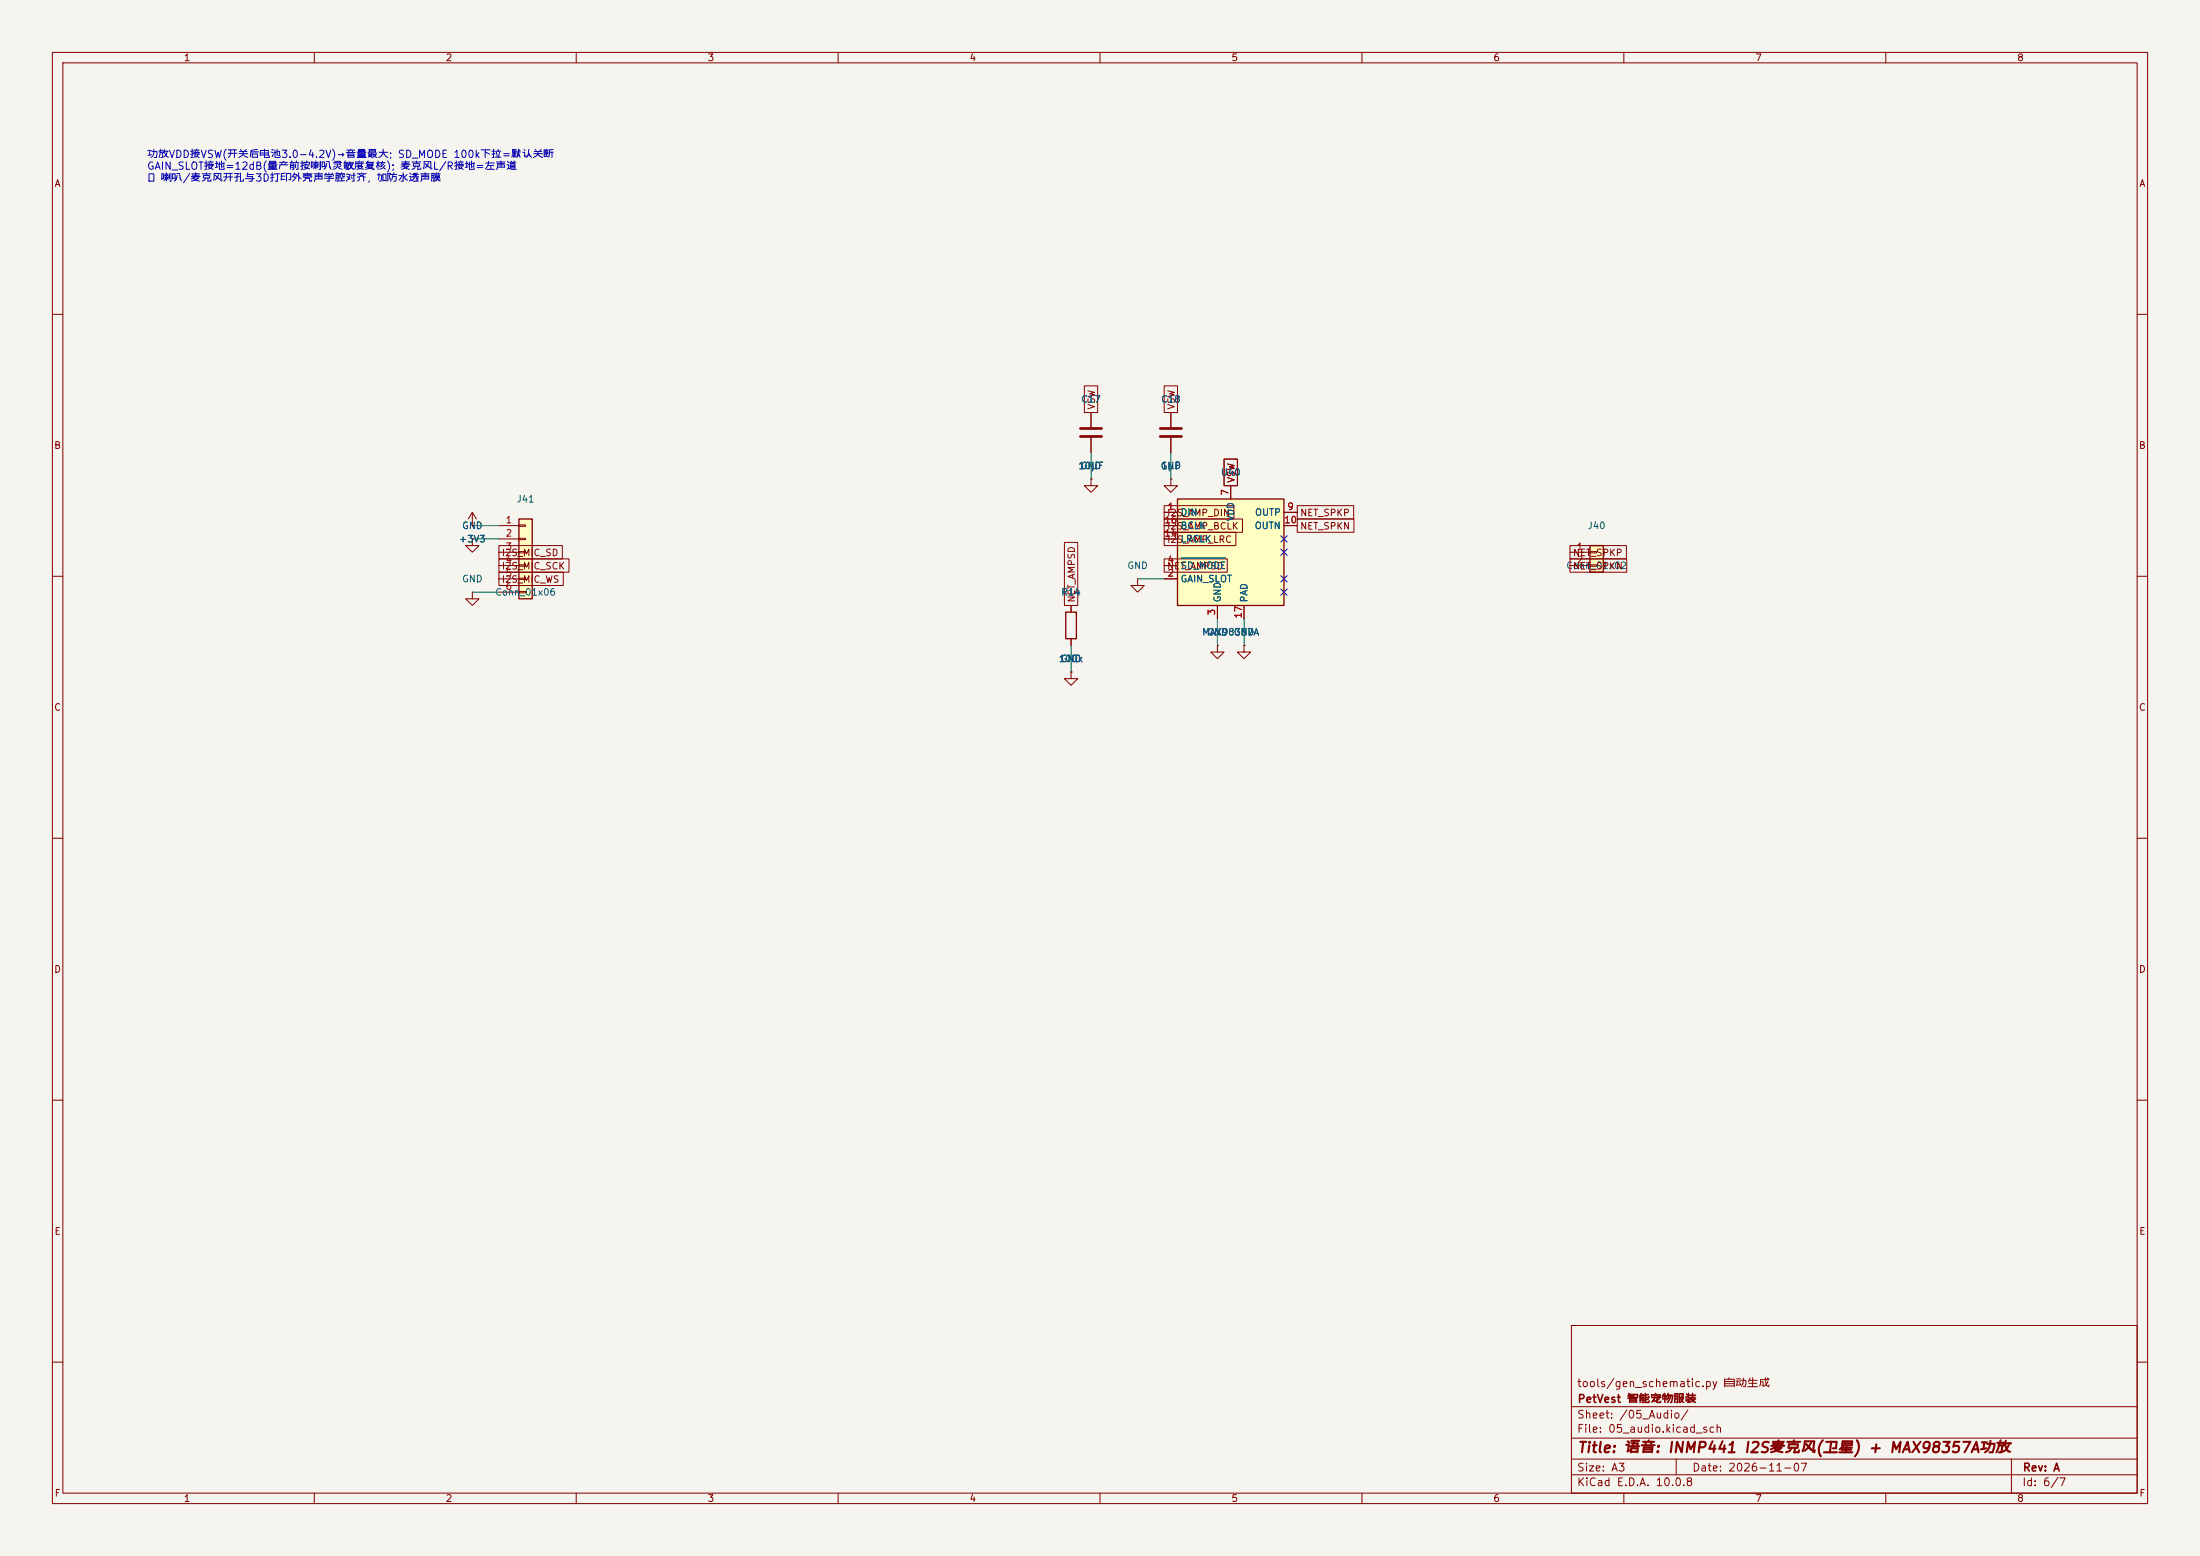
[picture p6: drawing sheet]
<svg xmlns="http://www.w3.org/2000/svg" width="420mm" height="297mm" viewBox="0 0 420 297" stroke-linecap="round" stroke-linejoin="round" font-family="sans-serif">
<path d="M0 0h420v297h-420z" fill="#f5f4ef" stroke="#f5f4ef" stroke-width=".19"/>
<g fill="none" stroke="#840000" stroke-width=".19">
<path d="M10 10h400v277h-400zM12 12h396v273h-396zM60 10v2M110 10v2M160 10v2M210 10v2M260 10v2M310 10v2M360 10v2M10 60h2M208.3 78.7v2.8M223.5 78.7v2.8"/>
<path d="M408 60h2M208.3 91.4v1.3h1.2l-1.2 1.3-1.3-1.3h1.3M208.3 91.4h.1M208.3 83.6v2.8M223.5 91.4v1.3h1.3l-1.3 1.3-1.3-1.3h1.3M223.5 91.4h.1M223.5 83.6v2.8M10 110h2M217.2 110.5v1.3h1.2l-1.2 1.2-1.3-1.2h1.3M217.2 110.5h.1M408 110h2M237.5 123.2v1.3h1.3l-1.3 1.2-1.3-1.2h1.3"/>
<path d="M237.5 123.2h.1M10 160h2M408 160h2M10 210h2M408 210h2M300 253h108v32h-108zM10 260h2M300 278.5h108M300 274.5h108M300 268.5h108M320 278.5v3M384 278.5v6.5"/>
<path d="M408 260h2M60 285v2M110 285v2M160 285v2M210 285v2M260 285v2M300 281.5h108M310 285v2M360 285v2"/>
</g>
<path d="M206.2 81.8h4.1M206.2 83.3h4.1M221.5 81.8h4.1M221.5 83.3h4.1" fill="none" stroke="#840000" stroke-width=".51"/>
<path d="M99.1 99.1h2.5v15.2h-2.5z" fill="#ffffc2"/>
<path d="M99.1 99.1h2.5v15.2h-2.5z" fill="none" stroke="#840000" stroke-width=".25"/>
<g fill="none" stroke="#840000" stroke-width=".19">
<path d="M90.2 113v1.3h1.2l-1.2 1.3-1.3-1.3h1.3M90.2 113h.1M95.2 100.3h3.9M95.2 102.9h3.9M95.2 105.4h3.9M95.2 108h3.9M95.2 110.5h3.9M95.2 113h3.9M99.1 100.2h1.2v.3h-1.2zM99.1 102.7h1.2v.3h-1.2zM99.1 105.3h1.2v.2h-1.2zM99.1 107.8h1.2v.3h-1.2z"/>
<path d="M99.1 110.4h1.2v.2h-1.2zM99.1 112.9h1.2v.3h-1.2z"/>
</g>
<path d="M224.8 95.3h20.3v20.3h-20.3z" fill="#ffffc2"/>
<path d="M224.8 95.3h20.3v20.3h-20.3zM203.5 116.8h2v5.1h-2z" fill="none" stroke="#840000" stroke-width=".25"/>
<g fill="none" stroke="#840000" stroke-width=".19">
<path d="M90.2 97.8l-.8 1.3M90.2 97.8l.7 1.3M90.2 97.8v2.5M222.2 97.8h2.6M234.9 92.7v2.6M245.1 97.8h2.5M90.2 102.9v1.2h1.2l-1.2 1.3-1.3-1.3h1.3M90.2 102.9h.1M90.2 100.3h.1M204.5 115.6v1.2M222.2 110.5h2.6M222.2 108h2.6"/>
<path d="M222.2 100.3h2.6M222.2 102.9h2.6M232.4 115.6v2.5M237.5 115.6v2.5M245.1 100.3h2.5M204.5 128.3v1.2h1.2l-1.2 1.3-1.3-1.3h1.3M204.5 128.3h.1M204.5 121.9v1.3"/>
</g>
<path d="M225.5 106.5h8.4" fill="none" stroke="#006464" stroke-width=".19"/>
<path d="M303.5 104.1h2.6v5.1h-2.6z" fill="#ffffc2"/>
<path d="M303.5 104.1h2.6v5.1h-2.6z" fill="none" stroke="#840000" stroke-width=".25"/>
<g fill="none" stroke="#840000" stroke-width=".19">
<path d="M207 73.7h2.6v5h-2.6zM208.3 78.7v2.8M222.2 73.7h2.6v5h-2.6zM223.5 78.7v2.8M208.3 91.4h.1M208.3 83.6v2.8M222.2 96.5h13.4v2.6h-13.4zM222.2 99.1h15v2.5h-15zM222.2 97.8h2.6M223.5 91.4h.1M223.5 83.6v2.8M233.7 87.6h2.5v5.1h-2.5z"/>
<path d="M234.9 92.7v2.6M245.1 97.8h2.5M247.6 99.1h10.9v2.5h-10.9zM247.6 96.5h10.8v2.6h-10.8zM90.2 102.9h.1M90.2 100.3h.1M95.2 106.7h13.4v2.5h-13.4zM95.2 109.2h12.3v2.6h-12.3zM95.2 104.1h12.1v2.6h-12.1zM203.2 103.5h2.5v12.1h-2.5zM204.5 115.6v1.2M222.2 106.7h12.1v2.5h-12.1z"/>
<path d="M222.2 101.6h13.7v2.5h-13.7zM222.2 108h2.6M222.2 110.5h2.6M222.2 100.3h2.6M222.2 102.9h2.6M232.4 115.6v2.5M237.5 115.6v2.5M245.1 100.3h2.5M299.7 104.1h10.8v2.6h-10.8zM299.7 106.7h10.8v2.5h-10.8zM299.7 105.4h3.8M299.7 108h3.8"/>
<path d="M303.5 105.3h1.3v.2h-1.3zM303.5 107.8h1.3v.3h-1.3zM204.5 128.3h.1M204.5 121.9v1.3M232.4 123.2v1.3h1.3l-1.3 1.2-1.3-1.2h1.3M232.4 123.2h.1M237.5 123.2h.1"/>
</g>
<path d="M208.3 86.4v5M223.5 86.4v5M90.2 113h5M90.2 100.3h5M90.2 102.9h5M217.2 110.5h5M232.4 118.1v5.1M237.5 118.1v5.1M204.5 123.2v5.1" fill="none" stroke="#009600" stroke-width=".19"/>
<path d="M244.5 102.3l1.2 1.2M244.5 104.8l1.2 1.2M244.5 109.9l1.2 1.2M244.5 112.4l1.2 1.2M245.7 102.3l-1.2 1.2M245.7 104.8l-1.2 1.2M245.7 109.9l-1.2 1.2M245.7 112.4l-1.2 1.2" fill="none" stroke="#000084" stroke-width=".19"/>
<path d="M225.5 106.5h8.4" fill="none" stroke="#006464" stroke-width=".19"/>
<text font-size="2" fill="#840000" x="301" y="277.8">Title: 语音: INMP441 I2S麦克风(卫星) + MAX98357A功放</text>
<g font-size="1.5" fill="#840000">
<text x="300.9" y="265.1">tools/gen_schematic.py 自动生成</text>
<text x="301" y="268.1">PetVest 智能宠物服装</text>
<text x="300.9" y="273.8">File: 05_audio.kicad_sch</text>
<text x="300.9" y="271.1">Sheet: /05_Audio/</text>
<text x="300.9" y="281.2">Size: A3</text>
<text x="322.9" y="281.2">Date: 2026-11-07</text>
<text x="386" y="281.2">Rev: A</text>
<text x="300.9" y="284">KiCad E.D.A. 10.0.8</text>
<text x="385.9" y="284">Id: 6/7</text>
</g>
<g font-size="1.4" fill="#0000c2">
<text x="28" y="30.5">功放VDD接VSW(开关后电池3.0-4.2V)→音量最大; SD_MODE 100k下拉=默认关断</text>
<text x="28" y="32.7">GAIN_SLOT接地=12dB(量产前按喇叭灵敏度复核); 麦克风L/R接地=左声道</text>
<text x="28" y="35">⚠ 喇叭/麦克风开孔与3D打印外壳声学腔对齐, 加防水透声膜</text>
</g>
<g font-size="1.3" fill="#840000">
<text x="35" y="12">1</text>
<text x="85" y="12">2</text>
<text x="135" y="12">3</text>
<text x="185" y="12">4</text>
<text x="235" y="12">5</text>
<text x="285" y="12">6</text>
<text x="335" y="12">7</text>
<text x="385" y="12">8</text>
<text x="10.3" y="36">A</text>
<text x="408.3" y="36">A</text>
<text x="209.3" y="78.3" transform="rotate(-90 209.3 78.3)">VSW</text>
<text x="224.6" y="78.3" transform="rotate(-90 224.6 78.3)">VSW</text>
<text x="10.2" y="86">B</text>
<text x="408.2" y="86">B</text>
<text x="236" y="92.3" transform="rotate(-90 236 92.3)">VSW</text>
<text x="222.7" y="98.8">I2S_AMP_DIN</text>
<text x="222.7" y="101.4">I2S_AMP_BCLK</text>
<text x="248.1" y="101.4">NET_SPKN</text>
<text x="248.1" y="98.8">NET_SPKP</text>
<text x="95.7" y="106.5">I2S_MIC_SD</text>
<text x="222.7" y="103.9">I2S_AMP_LRC</text>
<text x="300.2" y="106.5">NET_SPKP</text>
<text x="95.7" y="109">I2S_MIC_SCK</text>
<text x="95.7" y="111.5">I2S_MIC_WS</text>
<text x="222.7" y="109">NET_AMPSD</text>
<text x="300.2" y="109">NET_SPKN</text>
<text x="205.5" y="115.1" transform="rotate(-90 205.5 115.1)">NET_AMPSD</text>
<text x="10.2" y="136">C</text>
<text x="408.2" y="136">C</text>
<text x="10.2" y="186">D</text>
<text x="408.2" y="186">D</text>
<text x="10.3" y="236">E</text>
<text x="408.3" y="236">E</text>
<text x="10.3" y="286">F</text>
<text x="35" y="287">1</text>
<text x="85" y="287">2</text>
<text x="135" y="287">3</text>
<text x="185" y="287">4</text>
<text x="235" y="287">5</text>
<text x="285" y="287">6</text>
<text x="335" y="287">7</text>
<text x="385" y="287">8</text>
<text x="408.3" y="286">F</text>
</g>
<g font-size="1.3" fill="#006464">
<text x="206.3" y="77.2">C17</text>
<text x="221.5" y="77.2">C18</text>
<text x="205.7" y="89.9">10µF</text>
<text x="206.2" y="89.9">GND</text>
<text x="221.5" y="89.9">GND</text>
<text x="221.6" y="89.9">1µF</text>
<text x="232.9" y="91.1">U40</text>
<text x="88.1" y="101.3">GND</text>
<text x="98.5" y="96.2">J41</text>
<text x="225.3" y="98.8">DIN</text>
<text x="225.3" y="101.3">BCLK</text>
<text x="235.9" y="99.6" transform="rotate(-90 235.9 99.6)">VDD</text>
<text x="239.4" y="101.3">OUTN</text>
<text x="239.5" y="98.8">OUTP</text>
<text x="303" y="101.3">J40</text>
<text x="87.5" y="103.8">+3V3</text>
<text x="225.3" y="103.8">LRCLK</text>
<text x="88.1" y="111.5">GND</text>
<text x="94.4" y="114">Conn_01x06</text>
<text x="202.5" y="114">R14</text>
<text x="215.1" y="108.9">GND</text>
<text x="225.3" y="111.5">GAIN_SLOT</text>
<text x="225.3" y="108.9">SD_MODE</text>
<text x="298.9" y="108.9">Conn_01x02</text>
<text x="233.4" y="115.1" transform="rotate(-90 233.4 115.1)">GND</text>
<text x="238.5" y="115.1" transform="rotate(-90 238.5 115.1)">PAD</text>
<text x="229.4" y="121.6">MAX98357A</text>
<text x="230.3" y="121.6">GND</text>
<text x="235.4" y="121.6">GND</text>
<text x="202" y="126.7">100k</text>
<text x="202.4" y="126.7">GND</text>
</g>
<g font-size="1.3" fill="#a90000">
<text x="234.8" y="94.7" transform="rotate(-90 234.8 94.7)">7</text>
<text x="96.4" y="100.2">1</text>
<text x="222.2" y="100.2">16</text>
<text x="222.8" y="97.7">1</text>
<text x="245" y="100.2">10</text>
<text x="245.6" y="97.7">9</text>
<text x="96.4" y="102.7">2</text>
<text x="96.4" y="105.3">3</text>
<text x="96.4" y="107.8">4</text>
<text x="222.2" y="102.7">14</text>
<text x="222.8" y="107.8">4</text>
<text x="300.9" y="105.3">1</text>
<text x="300.9" y="107.8">2</text>
<text x="96.4" y="110.4">5</text>
<text x="96.4" y="112.9">6</text>
<text x="222.8" y="110.4">2</text>
<text x="232.3" y="117.6" transform="rotate(-90 232.3 117.6)">3</text>
<text x="237.4" y="118.2" transform="rotate(-90 237.4 118.2)">17</text>
</g>
</svg>
